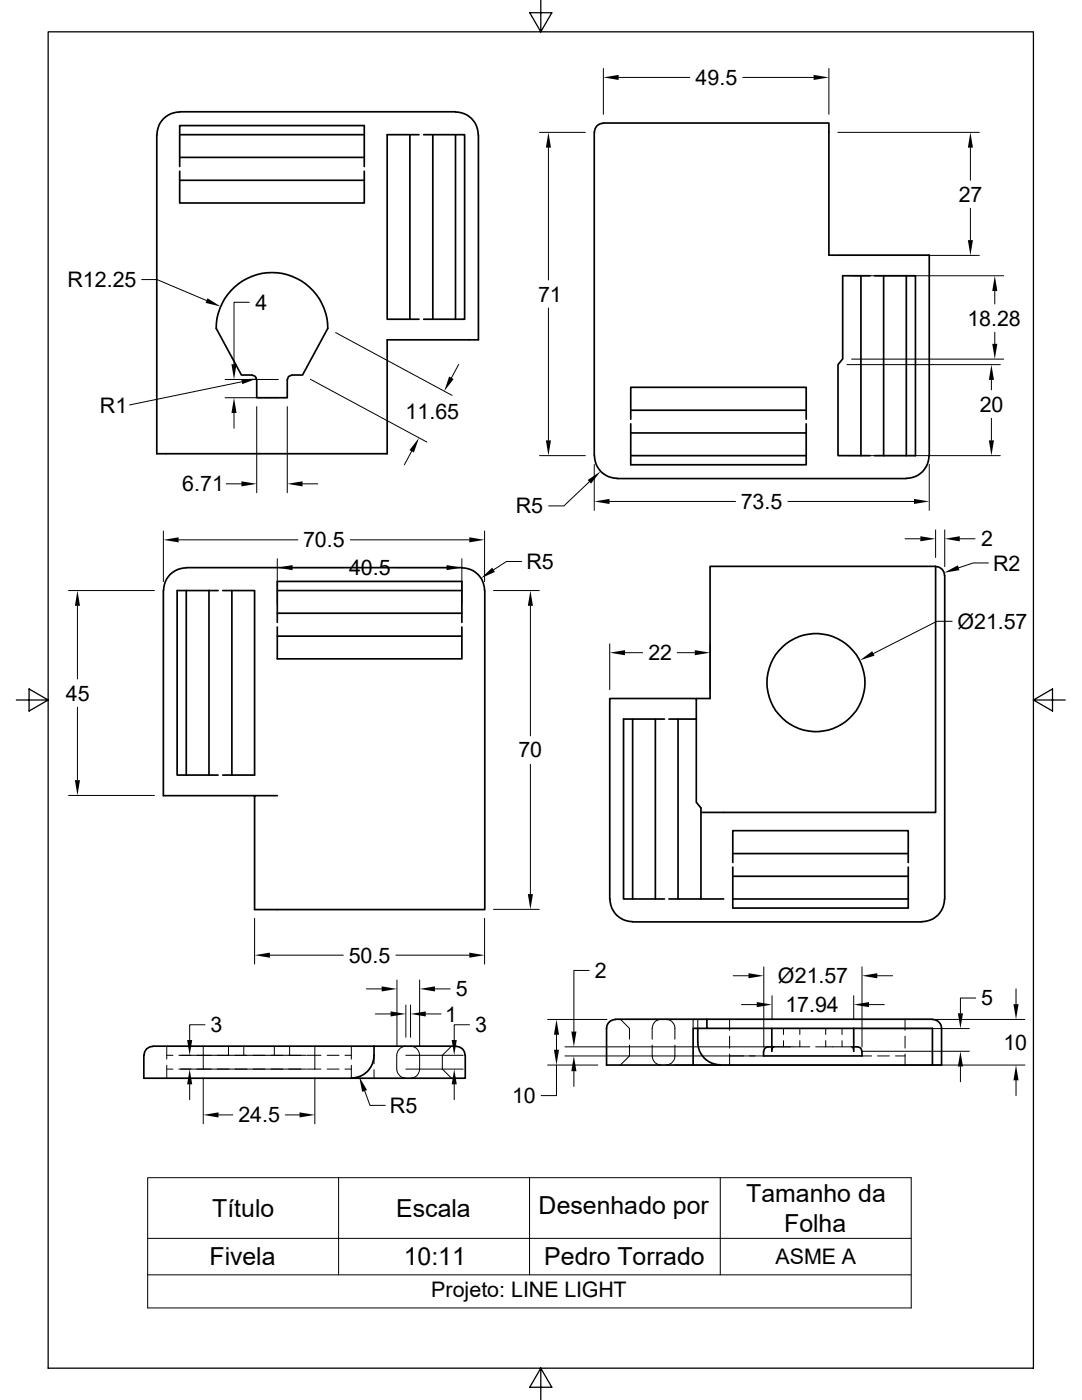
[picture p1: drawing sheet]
<svg xmlns="http://www.w3.org/2000/svg" width="216mm" height="279mm" viewBox="0 0 216 279" stroke-linecap="round" stroke-linejoin="round" font-family="sans-serif">
<g fill="none" stroke="#000" stroke-width=".34">
<path d="M31.3 26.9v63.7h46v-22.8h18.2v-40.9M35.9 26.9h36.8M35.9 31.4h36.8M35.9 36h36.8M35.9 22.4a4.5 4.5 0 0 0-4.6 4.5M35.9 33.2v-8.1h36.8v8.1M35.9 34.2v6.3h36.8v-6.3M35.9 22.3h55M81.8 26.9v36.8M83.6 26.9h-6.3v36.8h6.3M84.5 26.9h8.2v36.8h-8.2M86.4 26.9v36.8"/>
<path d="M90.9 26.9v36.8M90.9 22.4a4.5 4.5 0 0 1 4.5 4.5M118.6 26.4v64.5M120.4 24.6a1.74 1.74 0 0 0-1.8 1.8M120.4 24.6h45v26.3h20v40M171.8 55v35.9M173.6 55h-5.5v16.6l-.9 1.2v18.1h6.4M174.5 55h8.2v35.9h-8.2M176.3 55v35.9M180.8 55v35.9M50.3 74.9h.2a.82 .82 0 0 1 .7 .9M50.3 74.8h-2.1l-5.1-9.3a11.1 11.1 0 0 1 11.2-11.1 11.1 11.1 0 0 1 11.1 11.1l-5 9.3h-2.1"/>
<path d="M51.2 75.8v3.6h6.1v-3.6M58.3 74.9h-.3a.82 .82 0 0 0-.6 .9M118.6 90.9a4.5 4.5 0 0 0 4.5 4.6M123.1 95.5h57.7M125.9 83.7v-6.4h35v6.4M125.9 84.6v8.2h35v-8.2M125.9 90.9h35M125.9 81.9h35M125.9 86.4h35M185.4 90.9a4.5 4.5 0 0 1-4.6 4.6M32.6 117.9v40.9h22.7M37.2 113.3h55"/>
<path d="M37.2 113.3a4.5 4.5 0 0 0-4.6 4.6M37.2 117.9v36.8M41.7 117.9v36.8M43.5 117.9h-8.2v36.8h8.2M44.4 117.9h6.4v36.8h-6.4M46.3 117.9v36.8M55.3 117.9h36.9M92.2 113.3a4.5 4.5 0 0 1 4.5 4.6M96.7 117.9v63.6h-45.9v-22.7M186.7 113.1a1.74 1.74 0 0 1 1.8 1.8M188.5 114.9v64.5M55.3 125.1v6.4h36.9v-6.4"/>
<path d="M55.3 124.2v-8.2h36.9v8.2M55.3 122.4h36.9M55.3 127h36.9M138.9 139.4h2.8v-26.4h45v49.1h-46.8M126.2 143.5v35.9M130.8 143.5v35.9M132.6 143.5h-8.2v35.9h8.2M133.5 143.5h5.4v-4.1h-17.2v40M135.3 143.5v35.9M138.9 143.5v16.6l1 1.1v18.2M121.7 179.4a4.5 4.5 0 0 0 4.5 4.5M133.5 179.4h10.9"/>
<path d="M146.2 179.4h35M146.2 170.3h35M146.2 174.9h35M146.2 172.1v-6.3h35v6.3M146.2 173.1v8.1h35v-8.1M188.5 179.4a4.5 4.5 0 0 1-4.6 4.5M126.2 184h57.7M28.7 210.6v4.6h64.1v-4.6M30.5 208.8h60.5M30.5 208.8a1.74 1.74 0 0 0-1.8 1.8M74.6 208.8a5.9 5.9 0 0 1-1.3 5 4.6 4.6 0 0 1-3.2 1.3M91 208.8a1.74 1.74 0 0 1 1.8 1.8"/>
<path d="M122.9 203.5a1.81 1.81 0 0 0-1.9 1.7v7.4h65.1M122.9 203.4h18.2v1.8h45v7.4M139.2 205.2a9.4 9.4 0 0 0 .4 4.5 4.6 4.6 0 0 0 4.2 2.8M141.1 205.2h-2.8v7.4M141.1 203.4h45M152.4 209.8v.9h19.6v-.9M154 208.9a1.22 1.22 0 0 0-1.6 .9M154 205.2v4.6M170.3 208.9a1.22 1.22 0 0 1 1.7 .9M170.3 205.2v4.6M186.1 203.5a1.81 1.81 0 0 1 1.8 1.7v7.4h-1.8"/>
<circle cx="162.8" cy="136.2" r="9.8"/>
</g>
<g fill="none" stroke="#000" stroke-width=".2">
<path d="M120.4 13.7v9.1M123.4 15.5h14.2M148.2 15.5h14.1M165.4 13.7v9.1M107.7 26.4h9.1M109.4 29.5v26.4M167.2 26.4h28.2M193.6 29.5v6.5M28.3 55.8h3l9.9 4.2M167.2 51h28.2M169.9 55h30.4M193.6 41.6v6.3"/>
<path d="M198.5 58.1v2.6M44.9 75.7h10.6M44.9 79.4h10.6M48.2 76.2l-22.3 4.6M49.7 60.3h-3v12.4M61.9 75.7l23.3 12.5M67 66.4l23.2 12.5M91.5 72.7l-1.4 2.7M109.4 61.5v26.4M169 72.8h30.6M169.9 71.7h30.4M197.8 75.8v2"/>
<path d="M198.5 66.3v2.3M45.1 96.6h3.1M46.7 82.4v3.1M51.2 81.2v17.1M57.3 81.2v17.1M60.4 96.6h3M82.1 90.1l-1.4 2.7M107.7 90.9h9.1M117.6 96.1l-5.1 4.9h-3M118.6 92.7v9.2M169 90.9h30.6M185.4 92.7v9.2"/>
<path d="M197.8 83.5v4.4M13.7 117.9h17.1M32.6 106v10.1M35.6 107.7h23.8M55.3 111.5v9.2M58.4 113.3h10.1M69.9 107.7h23.7M79 113.3h10.1M92.2 111.5v9.2M96.7 106v10.1M98.5 117.9h9.1M104.1 112.1h-3.1l-2.5 1.6"/>
<path d="M121.6 100.1h25.2M157.2 100.1h25.2M180.6 107.5h3M186.7 105.7v5.6M188.5 105.7v7.4M191.5 107.5h3.1M197.2 112.4h-3l-2.9 .9M15.5 120.9v14.6M105.8 120.9v26M121.7 128.5v9.1M124.7 130.3h3.5M135.1 130.3h3.5"/>
<path d="M141.7 128.5v9.1M190 124h-3.1l-12.6 6.4M13.7 158.8h17.1M15.5 141.1v14.6M105.8 152.5v25.9M50.8 183.3v9.1M53.8 190.6h14.7M73.1 197.4h3.1M79 190.6h14.6M79.2 195.6v13.2M83.7 195.6v13.2M86.8 197.4h3"/>
<path d="M96.7 183.3v9.1M98.5 181.5h9.1M117.6 193.7h-3.1v12.2M146.3 194.7h3.1M152.4 193v16M154.1 198.7v4.8M170.3 198.7v4.8M172 193v16M175 194.7h3.1M194.7 199.2h-3.1v3M202.7 197.4v3M33.3 213.4h1.2"/>
<path d="M33.3 210.6h1.2M33.3 208.8v2.6M33.3 212.6v2.6M35.7 213.4h25.3M35.7 210.6h25.3M37.8 216.4v3.1M40.6 210.6h1.6M40.6 208.8v4.6h1.6M40.6 215.1v9.2M40.9 204.5h-3.1v3.1M43.3 210.6h2.4M43.3 213.4h2.4"/>
<path d="M45.6 208.8v1.8M46.9 210.6h2.4M46.9 213.4h2.4M48.6 208.8v1.8M50.5 210.6h2.4M50.5 213.4h2.4M54.1 210.6h2.3M54.1 213.4h2.3M54.7 208.8v1.8M57.6 210.6h2.4M57.6 213.4h2.4M57.8 208.8v1.8"/>
<path d="M61.2 210.6h2.9M61.2 213.4h1.6M62.8 213.4h1.3M62.8 208.8v4.6M62.8 215.1v9.2M65.3 213.4h2.3M65.3 210.6h2.3M68.8 213.4h1.3M68.8 210.6h1.3M70.1 208.8v2.6M70.1 212.6v2.6M72.8 217.7l1 2.9h3.1"/>
<path d="M74.6 210.6v1.7M74.6 213.5v1.7M74.9 202.4h3M81 213.4h11.4M81 210.6h11.4M81 208.8a1.86 1.86 0 0 0-1.8 1.8v2.8a1.95 1.95 0 0 0 1.8 1.8M81 200.6v6.4M81.9 200.6v6.4M81.9 208.8a1.79 1.79 0 0 1 1.8 1.8v2.8a1.86 1.86 0 0 1-1.8 1.8M85 202.4h3M90.1 208.8l-1.8 1.8v2.8l1.8 1.8M90.6 216.4v3.1"/>
<path d="M93.7 204.5h-3.1v3.1M109.3 203.5h11.8M109.3 212.6h10M111 212.6v6.1h-3M111 206.5v3M112.7 208.9h45.1M112.7 210.7h39.7M114.5 213.8v3M123.8 203.4l1.8 1.8v2.2M125.6 208.6v2.1l-1.8 1.9M130.1 208.6v2.1a1.86 1.86 0 0 0 1.9 1.9M132 203.4a1.79 1.79 0 0 0-1.9 1.8v2.2"/>
<path d="M132.8 203.4a1.79 1.79 0 0 1 1.9 1.8v2.2M134.7 208.6v2.1a1.86 1.86 0 0 1-1.9 1.9M134.7 203.5h69.8M134.7 212.6h69.8M138.3 203.4v1.8M139.2 203.4v1.8M145.6 206.8v2.4M145.6 210.4v2.2M145.6 203.4v2.2M148 200.5h3M156.3 205.2v1.3M156.3 207.7v1.2"/>
<path d="M159.6 205.2v1.3M159.6 207.7v1.2M161.6 208.9h-7.2l-.3 .4-.1 .5M162.8 208.9h2M164.8 205.2v1.3M164.8 207.7v1.2M164.8 208.9h5M168 205.2v1.3M168 207.7v1.2M169.8 208.9h.5M169.8 208.9l.5 .4v.5M172 210.7h1.9"/>
<path d="M172.1 209.8h21.3M172.1 205.3h21.3M173.4 200.5h3M175.1 210.7h2.4M178.7 210.7h1.9M180.6 203.4v2.2M180.6 206.8v2.4M180.6 210.4v2.2M191.6 212.9v3M202.7 215.6v3.1M29.5 235h152.3v26h-152.3zM43.6 222.5h2.8"/>
<path d="M56.9 222.5h2.9M67.6 235v19.4M105.7 235v19.4M143.7 235v19.4M29.5 254.4h152.3M29.5 247.1h152.3"/>
</g>
<path d="M9.6 6.4h196.6v266.6h-196.6zM107.9 0v6.4l-2.2-3.9h4.4l-2.2 3.9M3.3 139.7h6.3l-3.8-2.2v4.4l3.8-2.2M206.2 139.7l3.8 2.2v-4.4l-3.8 2.2h6.4M107.9 273l2.2 3.9h-4.4l2.2-3.9v6.4" fill="none" stroke="#000" stroke-width=".25"/>
<g fill="#000">
<path d="M120.4 15.5l3-.6v1.1zM162.3 14.9l3.1 .6-3.1 .5zM109.4 26.4l.5 3.1h-1zM193.6 26.4l.5 3.1h-1zM41.4 59.5l2.6 1.7-3-.7zM193.1 47.9h1l-.5 3.1zM198.5 55l.5 3.1h-1zM46.2 72.7h1l-.5 3zM48.1 75.7l3.1-.1-2.9 1.1zM89.6 75.1l.9 .5-1.9 2.5zM197.8 72.8l.5 3h-1zM198 68.6h1l-.5 3.1z"/>
<path d="M46.7 79.4l.5 3h-1zM48.2 96.1l3 .5-3 .5zM57.3 96.6l3.1-.5v1zM83.6 87.4l-1 2.9-.9-.5zM108.9 87.9h1l-.5 3zM117.3 95.8l2.5-1.7-1.9 2.4zM118.6 100.1l3-.5v1zM182.4 99.6l3 .5-3 .5zM197.3 87.9h1l-.5 3zM32.6 107.7l3-.5v1zM55.3 113.3l3.1-.5v1zM89.1 112.8l3.1 .5-3.1 .5z"/>
<path d="M93.6 107.2l3.1 .5-3.1 .5zM96 115.4l2.2-2.1 .6 .8zM183.6 107l3.1 .5-3.1 .5zM188.4 114.3l2.7-1.5 .3 1zM188.5 107.5l3-.5v1zM15.5 117.9l.5 3h-1.1zM105.8 117.9l.5 3h-1zM121.7 130.3l3-.5v1zM138.6 129.8l3.1 .5-3.1 .5zM171.6 131.8l2.4-1.8 .5 .9zM14.9 155.7h1.1l-.5 3zM105.3 178.4h1l-.5 3.1z"/>
<path d="M50.8 190.6l3-.5v1zM76.2 196.8l3 .6-3 .5zM83.7 197.4l3.1-.6v1.1zM93.6 190.1l3.1 .5-3.1 .5zM149.4 194.2l3 .5-3 .5zM151 200l3.1 .5-3.1 .5zM170.3 200.5l3.1-.5v1zM172 194.7l3-.5v1zM37.8 213.4l.6 3h-1.1zM37.3 207.6h1.1l-.6 3zM71.7 214.9l1.5 2.7-.9 .3zM77.9 201.8l3.1 .6-3.1 .5z"/>
<path d="M81.9 202.4l3.1-.6v1.1zM90.6 213.4l.5 3h-1zM90.1 207.6h1l-.5 3zM111 203.5l.5 3h-1zM110.5 209.5h1l-.5 3.1zM114.5 210.7l.5 3.1h-1zM114 205.9h1l-.5 3zM191.6 209.8l.6 3.1h-1.1zM191.1 202.2h1.1l-.6 3.1zM202.7 212.6l.5 3h-1zM202.2 200.4h1l-.5 3.1zM40.6 222.5l3-.5v1z"/>
<path d="M59.8 222l3 .5-3 .5z"/>
</g>
<g font-size="5">
<text x="148.9" y="239.9">Tamanho da</text>
<text x="42.3" y="242.8">Título</text>
<text x="79" y="242.8">Escala</text>
<text x="107.5" y="242.4">Desenhado por</text>
<text x="156.5" y="245.8">Folha</text>
<text x="41.8" y="252.5">Fivela</text>
<text x="80.6" y="252.5">10:11</text>
<text x="108.6" y="252.5">Pedro Torrado</text>
</g>
<g font-size="4.3">
<text x="138.8" y="16.9">49.5</text>
<text x="191.3" y="40.3">27</text>
<text x="13.5" y="57.3">R12.25</text>
<text x="51" y="61.8">4</text>
<text x="107.4" y="60.2">71</text>
<text x="193" y="65">18.28</text>
<text x="19.9" y="82.3">R1</text>
<text x="80.9" y="83.7">11.65</text>
<text x="195.5" y="82.1">20</text>
<text x="36.4" y="98.1">6.71</text>
<text x="147.8" y="101.6">73.5</text>
<text x="102.9" y="102.4">R5</text>
<text x="60.5" y="109.2">70.5</text>
<text x="105" y="113.5">R5</text>
<text x="195.7" y="109">2</text>
<text x="198.2" y="113.9">R2</text>
<text x="69.7" y="114.8">40.5</text>
<text x="191" y="125.5">Ø21.57</text>
<text x="129.4" y="131.8">22</text>
<text x="13.2" y="139.8">45</text>
<text x="103.5" y="151.2">70</text>
<text x="69.6" y="192.1">50.5</text>
<text x="118.7" y="195.2">2</text>
<text x="155.2" y="196.2">Ø21.57</text>
<text x="88.8" y="203.9">1</text>
<text x="90.9" y="198.8">5</text>
<text x="156.7" y="202">17.94</text>
<text x="195.7" y="200.7">5</text>
<text x="42" y="206">3</text>
<text x="94.8" y="206">3</text>
<text x="200.2" y="209.5">10</text>
<text x="102.2" y="220.1">10</text>
<text x="47.6" y="224">24.5</text>
<text x="77.8" y="222.1">R5</text>
<text x="154.7" y="252.3">ASME A</text>
<text x="86" y="258.8">Projeto: LINE LIGHT</text>
</g>
</svg>
